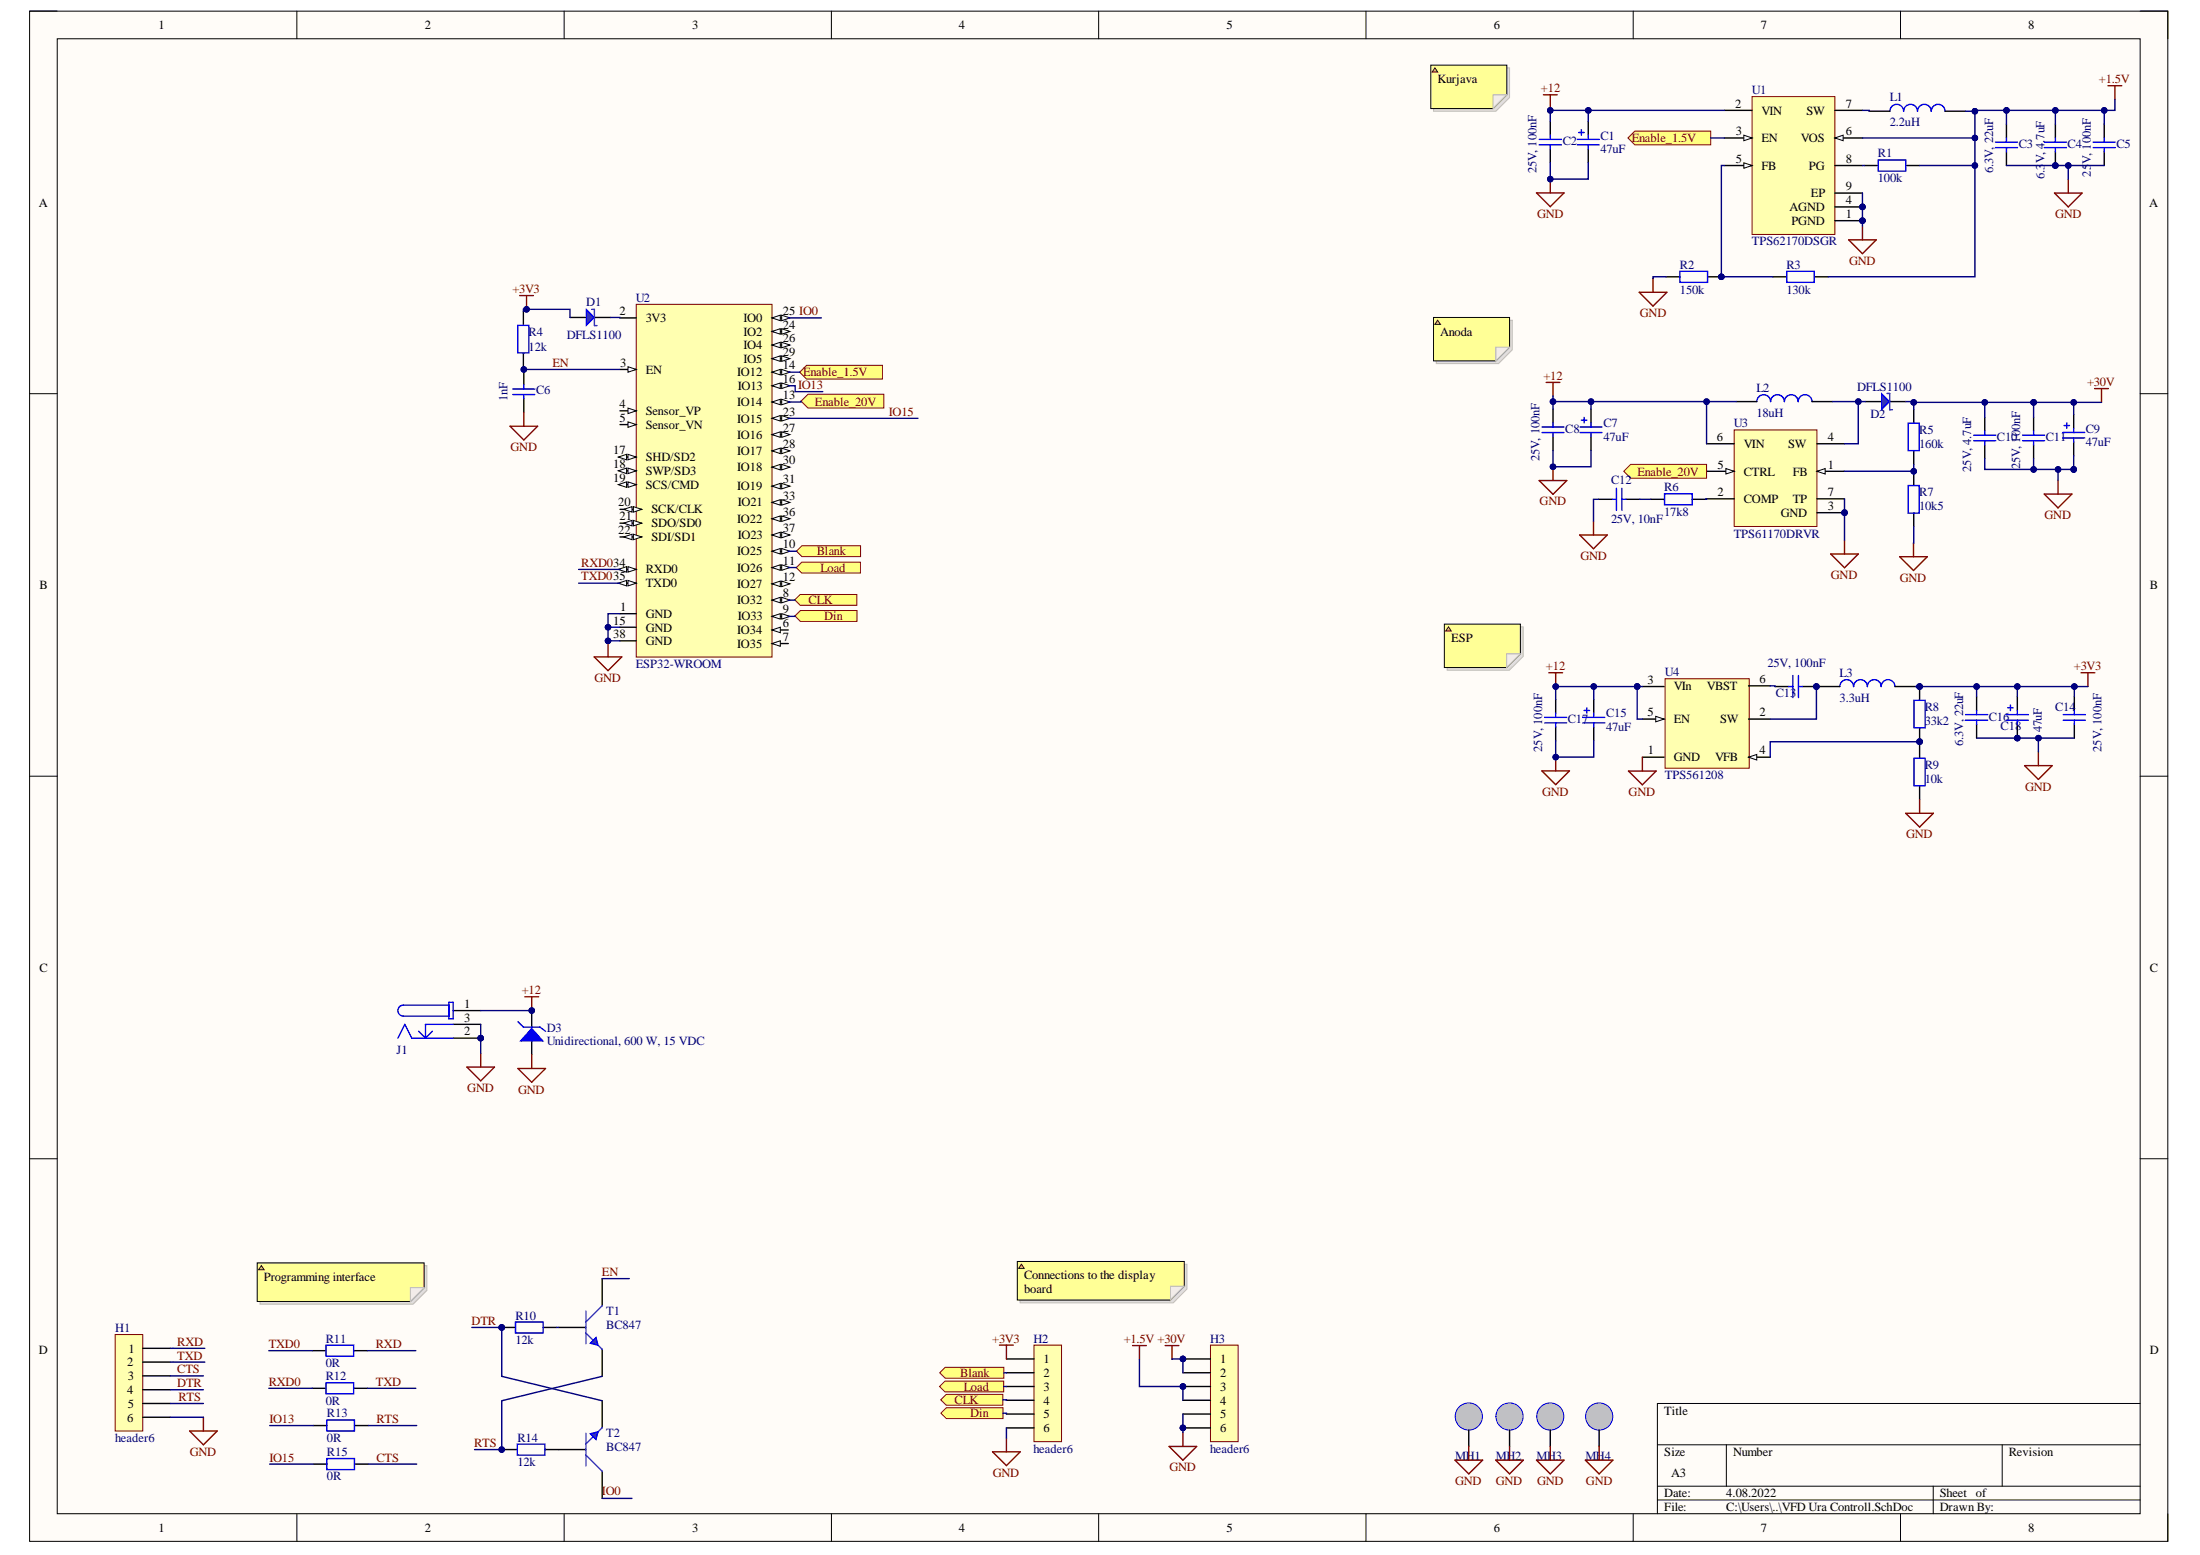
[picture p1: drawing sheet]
# Altium project VFD Ura Controll.PrjPCB
1 sheet, 53 parts. Net scope: flat (ports and power ports of the same name join across sheets).
Board file: VFD Ura Controll.PcbDoc

## Sheet VFD Ura Controll.SchDoc
size A3

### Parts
C1  value 47uF  [WCAP-PSLC_8x11.7]  (hidden comment: 875075555002)
C2  25V, 100nF  [0603_1.6x0.8x0.8mm_Reflow Soldering]
C3  6.3V, 22uF  [0805_2x1.25x1.25mm_Reflow Soldering]
C4  6.3V, 4.7uF  [0805_2x1.25x1.25mm_Reflow Soldering]
C5  25V, 100nF  [0603_1.6x0.8x0.8mm_Reflow Soldering]
C6  1nF  [0603_1.6x0.8x0.8mm_Reflow Soldering]
C7  value 47uF  [WCAP-PSLC_8x11.7]  (hidden comment: 875075555002)
C8  25V, 100nF  [0603_1.6x0.8x0.8mm_Reflow Soldering]
C9  value 47uF  [WCAP-PSLC_8x11.7]  (hidden comment: 875075555002)
C10  25V, 4.7uF  [0805_2x1.25x1.25mm_Reflow Soldering]
C11  25V, 100nF  [0603_1.6x0.8x0.8mm_Reflow Soldering]
C12  25V, 10nF  [0603_1.6x0.8x0.8mm_Reflow Soldering]
C13  25V, 100nF  [0603_1.6x0.8x0.8mm_Reflow Soldering]
C14  25V, 100nF  [0603_1.6x0.8x0.8mm_Reflow Soldering]
C15  value 47uF  [WCAP-PSLC_8x11.7]  (hidden comment: 875075555002)
C16  6.3V, 22uF  [0805_2x1.25x1.25mm_Reflow Soldering]
C17  25V, 100nF  [0603_1.6x0.8x0.8mm_Reflow Soldering]
C18  value 47uF  [WCAP-PSLC_8x11.7]  (hidden comment: 875075555002)
D1  DFLS1100  [PowerDi123]
D2  DFLS1100  [PowerDi123]
D3  Unidirectional, 600 W, 15 VDC  [DO-214AA_Unidirectional]
H1  header6  [Letev6]
H2  header6  [Letev6]
H3  header6  [Letev6]
J1  694106301002  [694106301002]  (value not drawn)
L1  value 2.2uH  [WE-TPC_2811]  (hidden comment: 744028002)
L2  value 18uH  [WE-TPC_4818]  (hidden comment: 744042180)
L3  value 3.3uH  [WE-TPC_2828]  (hidden comment: 744025003)
MH1  Mounting Hole M3  [Mounting Hole M3]  (value not drawn)
MH2  Mounting Hole M3  [Mounting Hole M3]  (value not drawn)
MH3  Mounting Hole M3  [Mounting Hole M3]  (value not drawn)
MH4  Mounting Hole M3  [Mounting Hole M3]  (value not drawn)
R1  value 100k  [RES0805_1]  (hidden comment: Res2-smd)
R2  value 150k  [RES0805_1]  (hidden comment: Res2-smd)
R3  value 130k  [RES0805_1]  (hidden comment: Res2-smd)
R4  12k  [RES0805_1]
R5  value 160k  [RES0805_1]  (hidden comment: Res2-smd)
R6  value 17k8  [RES0805_1]  (hidden comment: Res2-smd)
R7  value 10k5  [RES0805_1]  (hidden comment: Res2-smd)
R8  value 33k2  [RES0805_1]  (hidden comment: Res2-smd)
R9  value 10k  [RES0805_1]  (hidden comment: Res2-smd)
R10  12k  [RES0805_1]
R11  value 0R  [RES0805_1]  (hidden comment: 12k)
R12  value 0R  [RES0805_1]  (hidden comment: 12k)
R13  value 0R  [RES0805_1]  (hidden comment: 12k)
R14  12k  [RES0805_1]
R15  value 0R  [RES0805_1]  (hidden comment: 12k)
T1  BC847  [SOT23]
T2  BC847  [SOT23]
U1  TPS62170DSGR  [DSG8-1600X900TP]
U2  ESP32-WROOM  [ESP32-WROOM]
U3  TPS61170DRVR  [DRV6-1600X1000TP]
U4  TPS561208  [SOT23-6 TI]

### Ports
Blank (in), Blank (out), CLK (in), CLK (out), Din (in), Din (out), Enable_1.5V (in), Enable_1.5V (out), Enable_20V (in), Enable_20V (out), Load (in), Load (out)

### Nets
+1.5V: C3.2 C4.2 C5.2 H3.3 H3.4 L1.2 R1.2 R3.2 U1.6(VOS)
+3V3: C14.2 C16.2 C18.1(P) D1.1(A) H2.1 L3.2 R4.2 R8.2
+12: C1.1(P) C2.2 C7.1(P) C8.2 C15.1(P) C17.2 D3.1 J1.1 L2.1 U1.2(VIN) U3.6(VIN) U4.3(VIn) U4.5(EN)
+30V: C9.1(P) C10.2 C11.2 D2.2(K) H3.1 H3.2 R5.2
GND: C1.2(N) C2.1 C3.1 C4.1 C5.1 C6.1 C7.2(N) C8.1 C9.2(N) C10.1 C11.1 C12.1 C14.1 C15.2(N) C16.1 C17.1 C18.2(N) D3.2 H1.6 H2.6 H3.5 H3.6 J1.2 J1.3 MH1.1 MH2.1 MH3.1 MH4.1 R2.1 R7.1 R9.1 U1.1(PGND) U1.4(AGND) U1.9(EP) U2.1(GND) U2.15(GND) U2.38(GND) U3.3(GND) U3.7(TP) U4.1(GND)
CTS: H1.3 R15.1
DTR: H1.4 R10.2 T2.2(E)
EN: C6.2 R4.1 T1.3(C) U2.3(EN)
IO0: T2.3(C) U2.25(IO0)
IO13: R13.2 U2.16(IO13)
IO15: R15.2 U2.23(IO15)
RTS: H1.5 R13.1 R14.2 T1.2(E)
RXD: H1.1 R11.1
RXD0: R12.2 U2.34(RXD0)
TXD: H1.2 R12.1
TXD0: R11.2 U2.35(TXD0)
NetC12_2: C12.2 R6.1
NetC13_1: C13.1 L3.1 U4.2(SW)
NetC13_2: C13.2 U4.6(VBST)
NetD1_2: D1.2(K) U2.2(3V3)
NetD2_1: D2.1(A) L2.2 U3.4(SW)
NetH2_2: H2.2 U2.10(IO25) ; port Blank
NetH2_3: H2.3 U2.11(IO26) ; port Load
NetH2_4: H2.4 U2.8(IO32) ; port CLK
NetH2_5: H2.5 U2.9(IO33) ; port Din
NetL1_1: L1.1 U1.7(SW)
NetR1_1: R1.1 U1.8(PG)
NetR2_2: R2.2 R3.1 U1.5(FB)
NetR5_1: R5.1 R7.2 U3.1(FB)
NetR6_2: R6.2 U3.2(COMP)
NetR8_1: R8.1 R9.2 U4.4(VFB)
NetR10_1: R10.1 T1.1(B)
NetR14_1: R14.1 T2.1(B)
NetU1_3: U1.3(EN) U2.14(IO12) ; port Enable_1.5V
NetU2_13: U2.13(IO14) U3.5(CTRL) ; port Enable_20V

Not connected (* = marked no-connect by the designer): U2 4(Sensor_VP) 5(Sensor_VN) 6(IO34) 7(IO35) 12(IO27) 17(SHD/SD2) 18(SWP/SD3) 19(SCS/CMD) 20(SCK/CLK) 21(SDO/SD0) 22(SDI/SD1) 24(IO2) 26(IO4) 27(IO16) 28(IO17) 29(IO5) 30(IO18) 31(IO19) 33(IO21) 36(IO22) 37(IO23)

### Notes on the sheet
- (near C2) Kurjava
- Anoda
- ESP
- Connections to the display board
- (near R11) Programming interface
